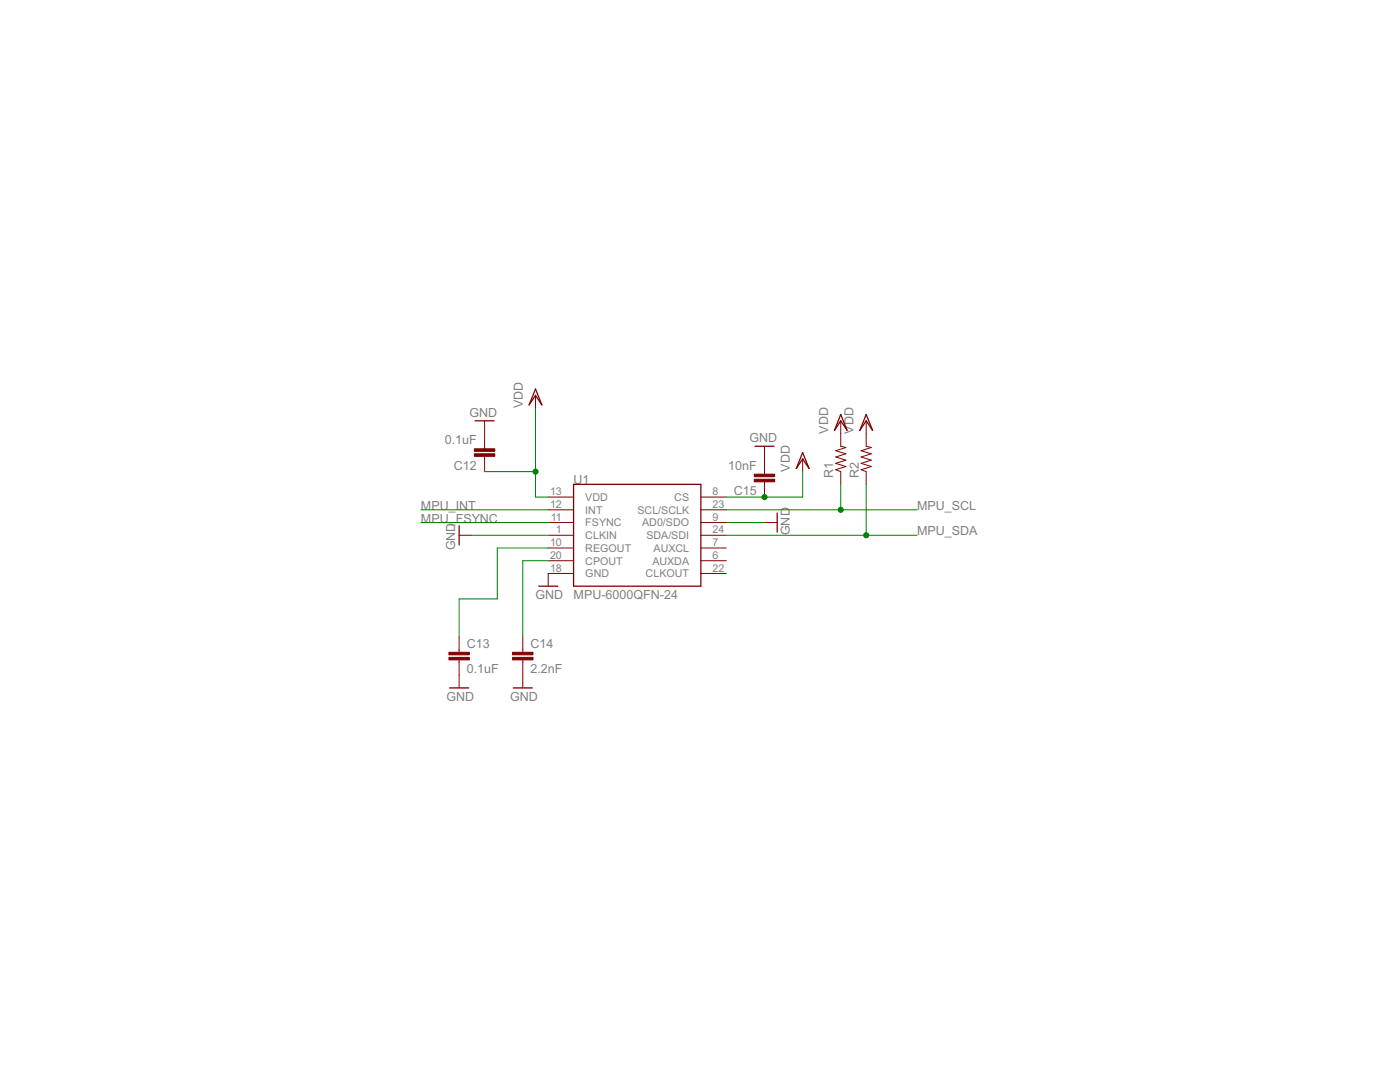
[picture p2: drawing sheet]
<svg xmlns="http://www.w3.org/2000/svg" width="279mm" height="216mm" viewBox="0 0 279 216" stroke-linecap="round" stroke-linejoin="round" font-family="sans-serif">
<path d="M106.9 77.6l1.2 3.2-1.2-1.9-1.3 1.9zM94.8 84h3.8M114.5 96.6h25.4v20.4h-25.4zM150.7 89h3.8M160.2 90.3l1.3 3.2-1.3-1.9-1.3 1.9zM167.8 82.7l1.3 3.2-1.3-1.9-1.3 1.9zM172.9 82.7l1.2 3.2-1.2-1.9-1.3 1.9zM91.6 104.9v3.8M107.5 117h3.8M155.1 102.4v3.8M89.7 137.3h3.8M102.4 137.3h3.8" fill="none" stroke="#800000" stroke-width=".25"/>
<g fill="none" stroke="#800000" stroke-width=".2">
<path d="M106.9 78.9v2.5M96.7 84v5.6M96.7 91.1v3M109.4 99.2h5.1M139.9 99.2h5M152.6 89v5.6M152.6 96.1v3.1M160.2 91.6v2.5M167.8 84v5l1 .3-2 .6 2 .7-2 .6 2 .6-2 .7 2 .6-2 .6 1 .4v2.5M172.9 84v5l1 .3-2 .6 2 .7-2 .6 2 .6-2 .7 2 .6-2 .6 1 .4v2.5M91.6 106.8h2.6M109.4 101.7h5.1"/>
<path d="M109.4 104.3h5.1M109.4 106.8h5.1M109.4 109.3h5.1M109.4 111.9h5.1M114.5 114.4h-5.1v2.6M139.9 101.7h5M139.9 104.3h5M139.9 106.8h5M139.9 109.3h5M139.9 111.9h5M139.9 114.4h5M152.6 104.3h2.5"/>
<path d="M91.6 127.1v3.1M91.6 131.7v5.6M104.3 127.1v3.1M104.3 131.7v5.6"/>
</g>
<g fill="#800000" stroke="#800000" stroke-width=".2">
<path d="M94.7 89.6h4v.5h-4z"/>
<path d="M94.7 90.6h4v.5h-4z"/>
<path d="M89.6 131.2h4.1v.5h-4.1z"/>
<path d="M89.6 130.2h4.1v.5h-4.1z"/>
<path d="M102.3 131.2h4.1v.5h-4.1z"/>
<path d="M102.3 130.2h4.1v.5h-4.1z"/>
<path d="M150.5 94.6h4.1v.5h-4.1z"/>
<path d="M150.5 95.6h4.1v.5h-4.1z"/>
</g>
<g fill="none" stroke="#008000" stroke-width=".2">
<path d="M96.7 94.1h10.2M106.9 81.4v17.8h2.5M160.2 94.1v5.1h-15.3M167.8 96.6v5.1M172.9 96.6v10.2M84 104.3h25.4M84 101.7h25.4M94.2 106.8h15.2M109.4 111.9h-5.1v15.2M109.4 109.3h-10.1v10.2h-7.7v7.6M144.9 106.8h38.1M144.9 104.3h7.7"/>
<path d="M144.9 101.7h38.1"/>
</g>
<g fill="#008000" stroke="#008000" stroke-width=".2">
<circle cx="106.9" cy="94.1" r=".51"/>
<circle cx="152.6" cy="99.2" r=".51"/>
<circle cx="167.8" cy="101.7" r=".51"/>
<circle cx="172.9" cy="106.8" r=".51"/>
</g>
<g font-size="2.8" fill="#808080">
<text x="93.7" y="83.2">GND</text>
<text x="104.3" y="81.4" transform="rotate(-90 104.3 81.4)">VDD</text>
<text x="88.8" y="88.7">0.1uF</text>
<text x="149.6" y="88.3">GND</text>
<text x="165.3" y="86.5" transform="rotate(-90 165.3 86.5)">VDD</text>
<text x="170.3" y="86.5" transform="rotate(-90 170.3 86.5)">VDD</text>
<text x="90.6" y="93.7">C12</text>
<text x="145.3" y="93.7">10nF</text>
<text x="157.6" y="94.1" transform="rotate(-90 157.6 94.1)">VDD</text>
<text x="166.3" y="95.4" transform="rotate(-90 166.3 95.4)">R1</text>
<text x="171.4" y="95.4" transform="rotate(-90 171.4 95.4)">R2</text>
<text x="84" y="101.7">MPU_INT</text>
<text x="114.5" y="96.7">U1</text>
<text x="146.4" y="98.8">C15</text>
<text x="183" y="101.7">MPU_SCL</text>
<text x="84" y="104.3">MPU_FSYNC</text>
<text x="157.6" y="106.8" transform="rotate(-90 157.6 106.8)">GND</text>
<text x="183" y="106.8">MPU_SDA</text>
<text x="90.9" y="109.8" transform="rotate(-90 90.9 109.8)">GND</text>
<text x="106.9" y="119.5">GND</text>
<text x="114.5" y="119.5">MPU-6000QFN-24</text>
<text x="93.2" y="129.3">C13</text>
<text x="105.8" y="129.3">C14</text>
<text x="93.2" y="134.3">0.1uF</text>
<text x="105.8" y="134.3">2.2nF</text>
<text x="89.1" y="139.8">GND</text>
<text x="101.8" y="139.8">GND</text>
</g>
<g font-size="2.4" fill="#808080">
<text x="109.8" y="98.8">13</text>
<text x="109.8" y="101.4">12</text>
<text x="116.8" y="100">VDD</text>
<text x="134.6" y="100">CS</text>
<text x="142.2" y="98.8">8</text>
<text x="142.2" y="101.4">23</text>
<text x="109.9" y="103.9">11</text>
<text x="111" y="106.5">1</text>
<text x="116.8" y="102.5">INT</text>
<text x="116.8" y="105">FSYNC</text>
<text x="116.8" y="107.6">CLKIN</text>
<text x="127.2" y="102.5">SCL/SCLK</text>
<text x="128.2" y="105">AD0/SDO</text>
<text x="129" y="107.6">SDA/SDI</text>
<text x="142.2" y="103.9">9</text>
<text x="142.2" y="106.5">24</text>
<text x="109.8" y="109">10</text>
<text x="109.8" y="111.5">20</text>
<text x="116.8" y="110.1">REGOUT</text>
<text x="116.8" y="112.6">CPOUT</text>
<text x="130.2" y="112.6">AUXDA</text>
<text x="130.4" y="110.1">AUXCL</text>
<text x="142.2" y="111.5">6</text>
<text x="142.2" y="109">7</text>
<text x="109.8" y="114.1">18</text>
<text x="116.8" y="115.2">GND</text>
<text x="128.9" y="115.2">CLKOUT</text>
<text x="142.2" y="114.1">22</text>
</g>
</svg>
